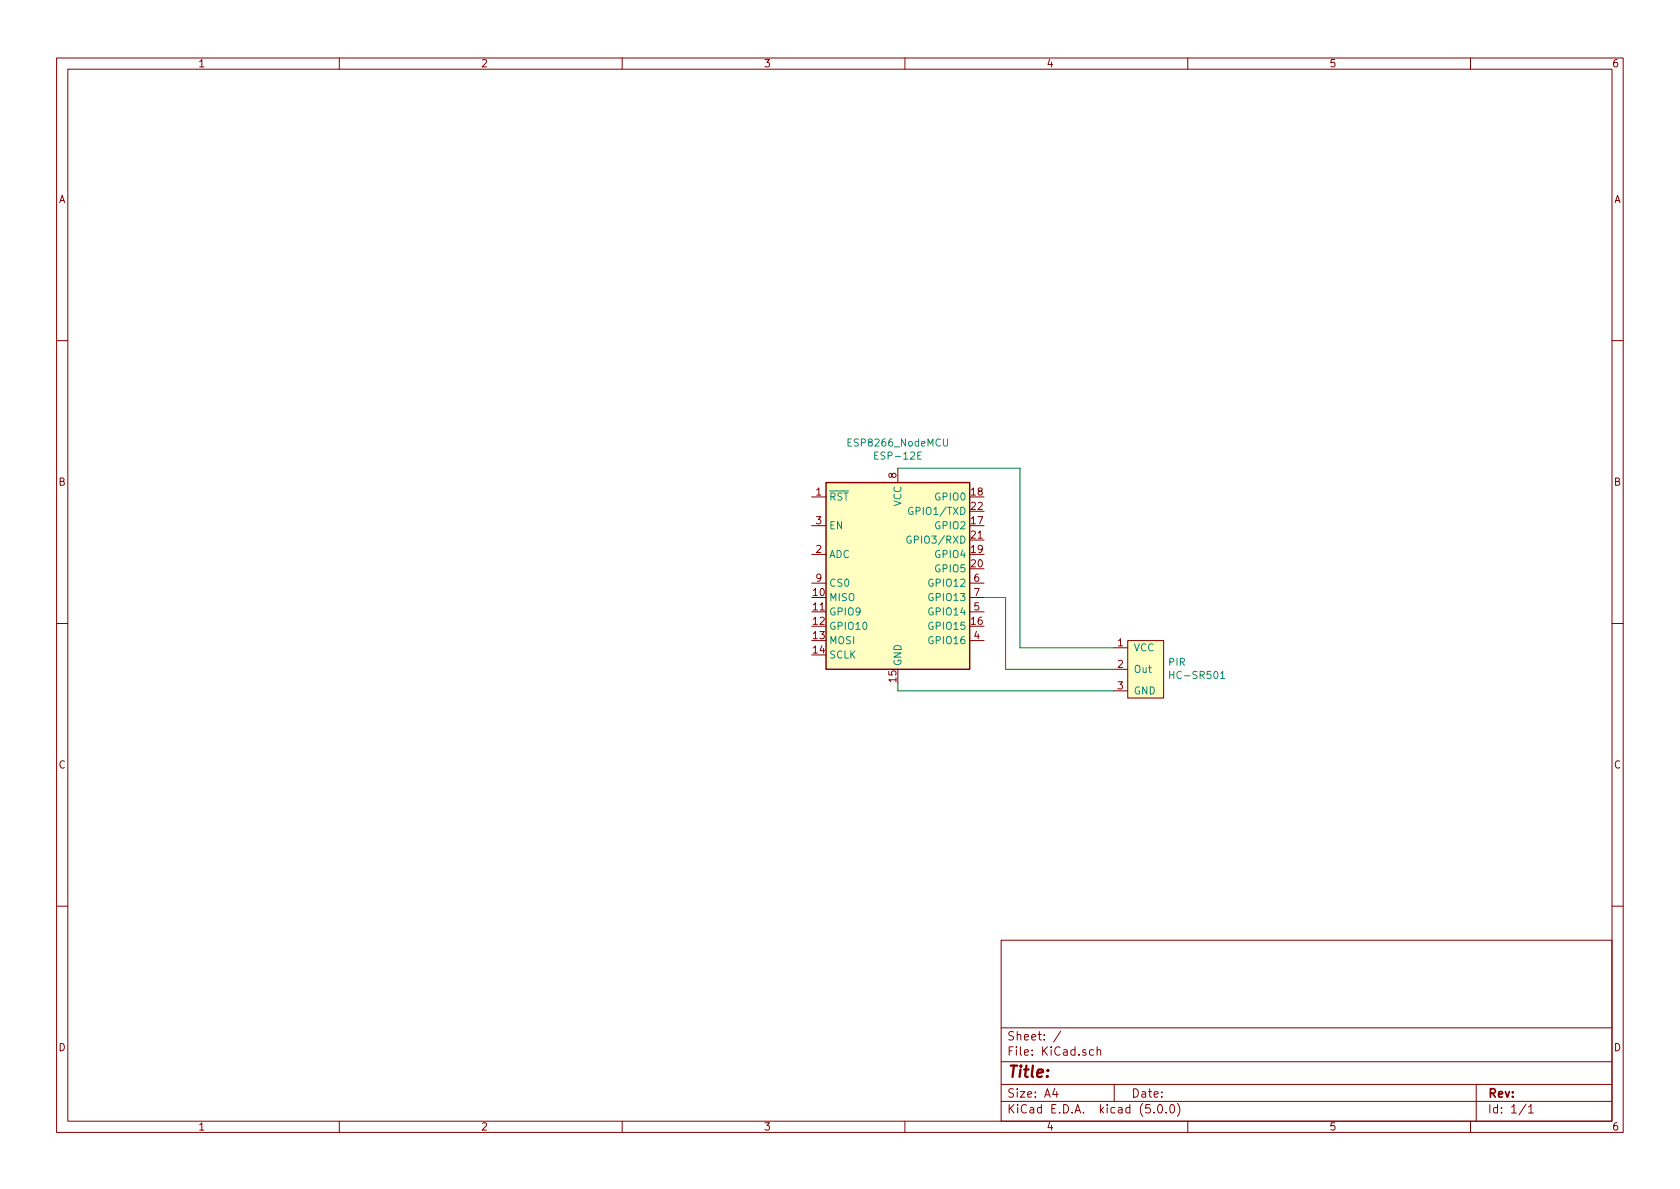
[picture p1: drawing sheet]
<svg xmlns="http://www.w3.org/2000/svg" width="297mm" height="210mm" viewBox="0 0 297 210" stroke-linecap="round" stroke-linejoin="round" font-family="sans-serif">
<g fill="none" stroke="#840000" stroke-width=".18">
<path d="M10 10.3h277v189.9h-277zM12 12.2h273v186.1h-273zM60 10.3v1.9M110 10.3v1.9M160 10.3v1.9M210 10.3v1.9M260 10.3v1.9M10 60.2h2M285 60.2h2M143.5 87.9h2.5M143.5 98h2.5M143.5 93h2.5"/>
<path d="M158.7 82.8v2.5M10 110.3h2M143.5 103.1h2.5M171.4 113.3h2.6M171.4 108.2h2.6M171.4 103.1h2.6M171.4 105.7h2.6M196.8 114.5h2.6M196.8 118.4h2.6M199.4 113.3h6.3v10.1h-6.3zM285 110.3h2M196.8 122.2h2.6"/>
<path d="M10 160.2h2M177 166.3h108v32h-108zM285 160.2h2M60 198.3v1.9M110 198.3v1.9M160 198.3v1.9M177 194.8h108M177 191.8h108M177 187.8h108M177 181.8h108M186.5 192.5l-.4 1h1M186.8 193v1"/>
<path d="M187.6 182.3l-1.3 2M193.3 185.7l-.4-.1-.3 .3 .1 .6 .2 .1 .4-.1M194 185.7l.2-.1 .4 .1v.9M194 185.1v1.5M197 191.8v3M204 196.7v.1M204.8 195.5l.4-.2a.94 .94 0 0 1 0 1.5 .79 .79 0 0 1-.4-1.3zM206.2 196.7v.1M207 195.4l.3-.1a.94 .94 0 0 1 0 1.5 .82 .82 0 0 1-.3-1.4zM208.2 195.1a1.71 1.71 0 0 1 0 2.3M210 198.3v1.9M260 198.3v1.9"/>
<path d="M261 191.8v6.5M269.8 195.2l-1.2 2M270.3 195.8l.4-.5v1.5M270.3 196.8h.8"/>
</g>
<g fill="#ffffc2" stroke="#ffffc2" stroke-width=".18">
<path d="M146 85.3h25.4v33.1h-25.4z"/>
<path d="M199.4 113.3h6.3v10.1h-6.3z"/>
</g>
<path d="M146 85.3h25.4v33.1h-25.4z" fill="none" stroke="#840000" stroke-width=".25"/>
<path d="M162.9 79.9h-.6v1.3h.6M166.8 77.6v1.1l.3 .2 .3-.1 .1-.1v-1.1M161.1 94.9a.59 .59 0 0 0-.8 .5 .59 .59 0 0 0 .8 .6v-.5h-.2M161.4 89.8a.59 .59 0 0 0-.8 .6 .59 .59 0 0 0 .8 .5v-.5h-.2M206.8 118.7v1.3M206.8 119.3h.7M215.8 120h.7" fill="none" stroke="#008484" stroke-width=".18"/>
<path d="M158.7 82.8h21.6v31.7h16.5M174 105.7h3.8v12.7h19M158.7 120.9v1.3h38.1" fill="none" stroke="#008400" stroke-width=".18"/>
<text font-size="2.8" fill="#840000" x="178" y="190.5">Title:</text>
<g font-size="2.1" fill="#840000">
<text x="178" y="184">Sheet: /</text>
<text x="178" y="186.7">File: KiCad.sch</text>
<text x="178" y="196.9">KiCad E.D.A. kicad (5.0.0)</text>
<text x="178" y="194.1">Size: A4</text>
<text x="200" y="194.1">Date:</text>
<text x="263" y="194.1">Rev:</text>
<text x="263" y="196.9">Id: 1/1</text>
</g>
<g font-size="1.8" fill="#840000">
<text x="35" y="11.9">1</text>
<text x="85" y="11.9">2</text>
<text x="135" y="11.9">3</text>
<text x="185" y="11.9">4</text>
<text x="235" y="11.9">5</text>
<text x="285" y="11.9">6</text>
<text x="10.4" y="35.9">A</text>
<text x="285.4" y="35.9">A</text>
<text x="10.4" y="85.9">B</text>
<text x="144.3" y="87.6">1</text>
<text x="158.5" y="84.6" transform="rotate(-90 158.5 84.6)">8</text>
<text x="171.8" y="87.6">18</text>
<text x="285.4" y="85.9">B</text>
<text x="144.3" y="92.7">3</text>
<text x="171.8" y="92.7">17</text>
<text x="171.8" y="95.2">21</text>
<text x="171.8" y="90.2">22</text>
<text x="144.3" y="97.8">2</text>
<text x="171.8" y="97.8">19</text>
<text x="171.8" y="100.3">20</text>
<text x="143.8" y="105.4">10</text>
<text x="143.8" y="107.9">11</text>
<text x="144.3" y="102.9">9</text>
<text x="172.2" y="107.9">5</text>
<text x="172.2" y="102.9">6</text>
<text x="172.2" y="105.4">7</text>
<text x="143.8" y="110.5">12</text>
<text x="143.8" y="113">13</text>
<text x="171.8" y="110.5">16</text>
<text x="172.2" y="113">4</text>
<text x="143.8" y="115.6">14</text>
<text x="197.6" y="114.3">1</text>
<text x="197.6" y="118.1">2</text>
<text x="158.5" y="120.6" transform="rotate(-90 158.5 120.6)">15</text>
<text x="197.6" y="121.9">3</text>
<text x="10.4" y="135.9">C</text>
<text x="285.4" y="135.9">C</text>
<text x="10.4" y="185.9">D</text>
<text x="285.4" y="185.9">D</text>
<text x="35" y="199.9">1</text>
<text x="85" y="199.9">2</text>
<text x="135" y="199.9">3</text>
<text x="185" y="199.9">4</text>
<text x="235" y="199.9">5</text>
<text x="285" y="199.9">6</text>
</g>
<g font-size="1.8" fill="#008484">
<text x="150.3" y="79">ESP8266_NodeMCU</text>
<text x="155.1" y="81.3">ESP-12E</text>
<text x="146.6" y="88.5">RST</text>
<text x="159.4" y="89.6" transform="rotate(-90 159.4 89.6)">VCC</text>
<text x="165.5" y="88.5">GPIO0</text>
<text x="146.6" y="93.6">EN</text>
<text x="161.5" y="91.1">GPIO1/TXD</text>
<text x="165.5" y="93.6">GPIO2</text>
<text x="146.6" y="98.7">ADC</text>
<text x="161.3" y="96.1">GPIO3/RXD</text>
<text x="165.5" y="98.7">GPIO4</text>
<text x="165.5" y="101.2">GPIO5</text>
<text x="146.6" y="106.3">MISO</text>
<text x="146.6" y="103.8">CS0</text>
<text x="164.5" y="103.8">GPIO12</text>
<text x="164.5" y="106.3">GPIO13</text>
<text x="146.6" y="108.8">GPIO9</text>
<text x="146.6" y="111.4">GPIO10</text>
<text x="146.6" y="113.9">MOSI</text>
<text x="164.5" y="111.4">GPIO15</text>
<text x="164.5" y="113.9">GPIO16</text>
<text x="164.5" y="108.8">GPIO14</text>
<text x="146.6" y="116.5">SCLK</text>
<text x="159.4" y="117.9" transform="rotate(-90 159.4 117.9)">GND</text>
<text x="200.4" y="115.2">VCC</text>
<text x="200.4" y="119">Out</text>
<text x="206.6" y="117.7">PIR</text>
<text x="200.4" y="122.8">GND</text>
<text x="207.4" y="120.1">HC-SR501</text>
</g>
</svg>
